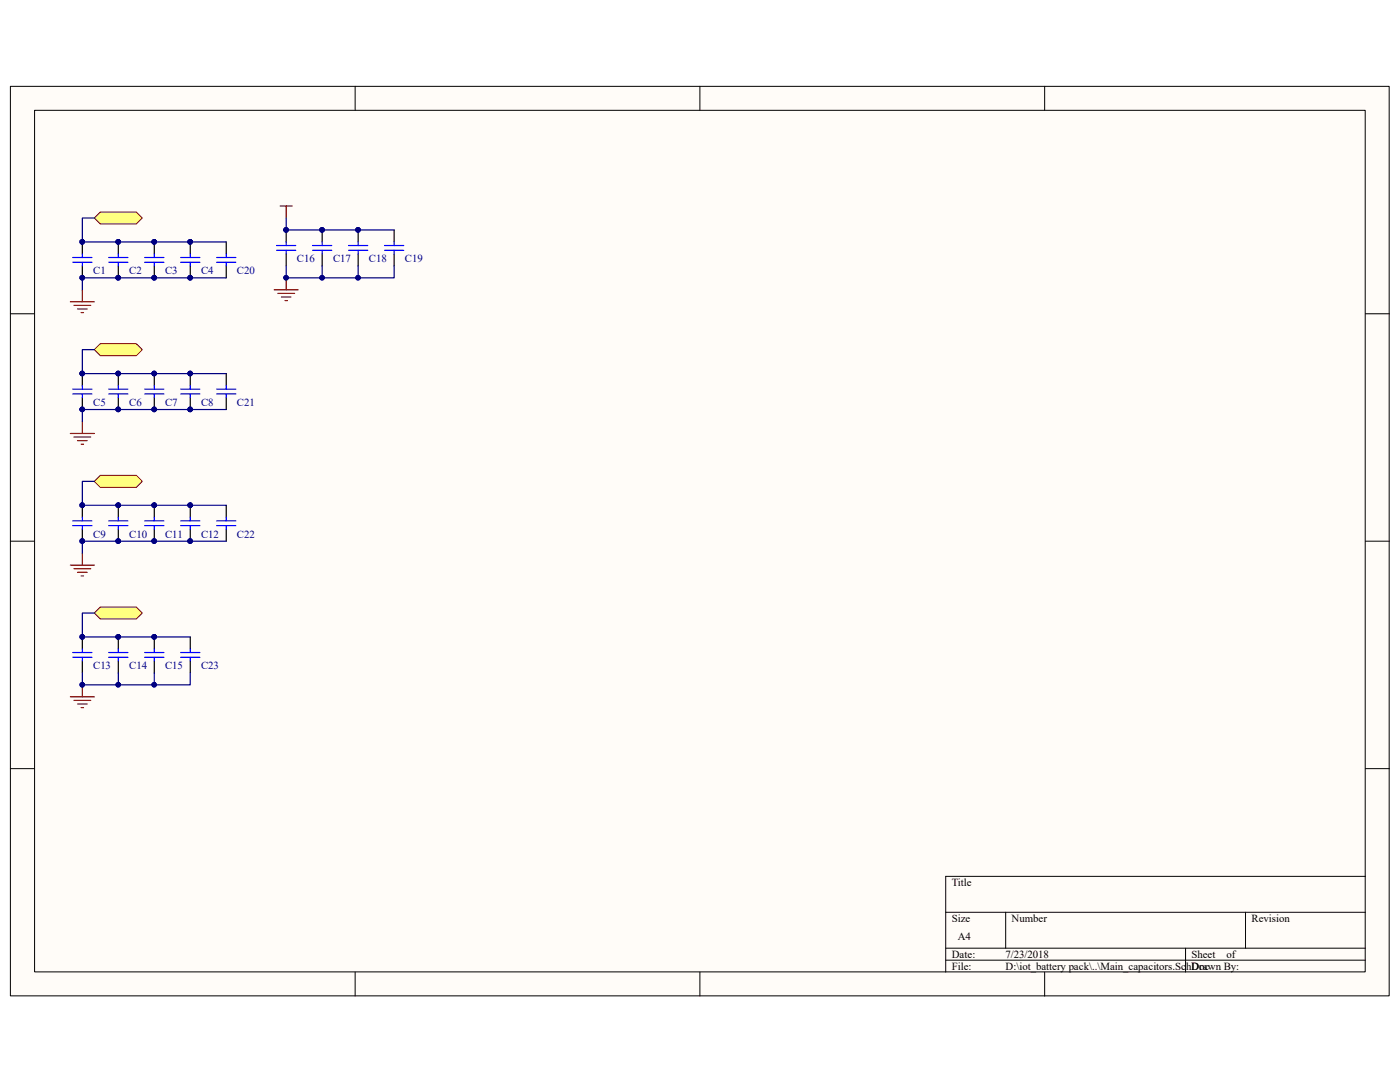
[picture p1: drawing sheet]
<svg xmlns="http://www.w3.org/2000/svg" width="279mm" height="216mm" viewBox="0 0 279 216" stroke-linecap="round" stroke-linejoin="round" font-family="sans-serif">
<path d="M2.1 17.3h275.1v181.4h-275.1z" fill="#fffcf8"/>
<path d="M2.1 17.2h275.1v181.5h-275.1z" fill="none" stroke="#000" stroke-width=".2"/>
<path d="M6.9 22.1h265.6v171.8h-265.6z" fill="#fffcf8"/>
<g fill="none" stroke="#000" stroke-width=".2">
<path d="M70.9 17.2v4.8M139.7 17.2v4.8M208.5 17.2v4.8M6.9 22h265.6v171.9h-265.6zM2.1 62.6h4.8M272.5 62.6h4.8M2.1 108h4.8M272.5 108h4.8M2.1 153.4h4.8M272.5 153.4h4.8M272.5 174.9h-83.8v19.1M70.9 194v4.8"/>
<path d="M139.7 194v4.8M188.7 182h83.8M188.7 189.2h83.8M188.7 191.6h83.8M200.7 182v7.2M208.5 194v4.8M236.6 189.2v4.8M248.6 182v7.2"/>
</g>
<path d="M16.4 48.3v2.4M16.4 53.1v2.3M23.6 48.3v2.4M23.6 53.1v2.3" fill="none" stroke="#000" stroke-width=".24"/>
<g fill="#000080" stroke="#000080" stroke-width=".2">
<circle cx="16.4" cy="55.4" r=".45"/>
<circle cx="16.4" cy="48.3" r=".45"/>
<circle cx="23.6" cy="55.4" r=".45"/>
<circle cx="23.6" cy="48.3" r=".45"/>
</g>
<path d="M14.5 51.4h3.8M14.5 52.3h3.8M16.4 50.7v.7M16.4 52.3v.8M21.7 51.4h3.8M21.7 52.3h3.8M23.6 50.7v.7M23.6 52.3v.8" fill="none" stroke="#00f" stroke-width=".24"/>
<path d="M18.8 43.5l1.2-1.2h7.2l1.2 1.2-1.2 1.2h-7.2z" fill-rule="evenodd" fill="#ffff80" stroke="#800000" stroke-width=".2"/>
<path d="M16.4 57.8v2.4M14 60.2h4.8M14.8 60.9h3.3M15.5 61.7h1.9M16.2 62.4h.5" fill="none" stroke="#800000" stroke-width=".24"/>
<path d="M16.4 100.8v2.4M16.4 105.6v2.4M23.6 100.8v2.4M23.6 105.6v2.4" fill="none" stroke="#000" stroke-width=".24"/>
<g fill="#000080" stroke="#000080" stroke-width=".2">
<circle cx="16.4" cy="108" r=".45"/>
<circle cx="16.4" cy="100.8" r=".45"/>
<circle cx="23.6" cy="108" r=".45"/>
<circle cx="23.6" cy="100.8" r=".45"/>
</g>
<path d="M14.5 103.9h3.8M14.5 104.9h3.8M16.4 103.2v.7M16.4 104.9v.7M21.7 103.9h3.8M21.7 104.9h3.8M23.6 103.2v.7M23.6 104.9v.7" fill="none" stroke="#00f" stroke-width=".24"/>
<path d="M18.8 96l1.2-1.1h7.2l1.2 1.1-1.2 1.2h-7.2z" fill-rule="evenodd" fill="#ffff80" stroke="#800000" stroke-width=".2"/>
<path d="M14 112.8h4.8M14.8 113.5h3.3M15.5 114.2h1.9M16.2 114.9h.5M16.4 110.4v2.4" fill="none" stroke="#800000" stroke-width=".24"/>
<path d="M16.4 74.6v2.3M16.4 79.3v2.4M23.6 74.6v2.3M23.6 79.3v2.4" fill="none" stroke="#000" stroke-width=".24"/>
<g fill="#000080" stroke="#000080" stroke-width=".2">
<circle cx="16.4" cy="81.7" r=".45"/>
<circle cx="16.4" cy="74.5" r=".45"/>
<circle cx="23.6" cy="81.7" r=".45"/>
<circle cx="23.6" cy="74.5" r=".45"/>
</g>
<path d="M14.5 77.7h3.8M14.5 78.6h3.8M16.4 76.9v.8M16.4 78.6v.7M21.7 77.7h3.8M21.7 78.6h3.8M23.6 76.9v.8M23.6 78.6v.7" fill="none" stroke="#00f" stroke-width=".24"/>
<path d="M18.8 69.8l1.2-1.2h7.2l1.2 1.2-1.2 1.2h-7.2z" fill-rule="evenodd" fill="#ffff80" stroke="#800000" stroke-width=".2"/>
<path d="M14 86.5h4.8M14.8 87.2h3.3M15.5 87.9h1.9M16.2 88.6h.5M16.4 84.1v2.4" fill="none" stroke="#800000" stroke-width=".24"/>
<path d="M16.4 127.1v2.4M16.4 131.9v2.4M23.6 127.1v2.4M23.6 131.9v2.4" fill="none" stroke="#000" stroke-width=".24"/>
<g fill="#000080" stroke="#000080" stroke-width=".2">
<circle cx="16.4" cy="127.1" r=".45"/>
<circle cx="23.6" cy="127.1" r=".45"/>
</g>
<path d="M14.5 130.2h3.8M14.5 131.2h3.8M16.4 129.5v.7M16.4 131.2v.7M21.7 130.2h3.8M21.7 131.2h3.8M23.6 129.5v.7M23.6 131.2v.7" fill="none" stroke="#00f" stroke-width=".24"/>
<path d="M18.8 122.3l1.2-1.2h7.2l1.2 1.2-1.2 1.2h-7.2z" fill-rule="evenodd" fill="#ffff80" stroke="#800000" stroke-width=".2"/>
<path d="M54.7 57.8h4.8M55.4 58.5h3.4M55.9 41.1h2.4M56.2 59.3h1.9M56.9 60h.5M57.1 41.1v2.4M57.1 55.4v2.4M14 139h4.8M14.8 139.8h3.3M16.4 136.7v2.3M15.5 140.5h1.9M16.2 141.2h.5" fill="none" stroke="#800000" stroke-width=".24"/>
<g fill="#000080" stroke="#000080" stroke-width=".2">
<circle cx="16.4" cy="136.6" r=".45"/>
<circle cx="30.8" cy="55.4" r=".45"/>
<circle cx="30.8" cy="48.3" r=".45"/>
<circle cx="37.9" cy="55.4" r=".45"/>
<circle cx="37.9" cy="48.3" r=".45"/>
<circle cx="30.8" cy="81.7" r=".45"/>
<circle cx="30.8" cy="74.5" r=".45"/>
<circle cx="37.9" cy="81.7" r=".45"/>
<circle cx="37.9" cy="74.5" r=".45"/>
<circle cx="30.8" cy="108" r=".45"/>
<circle cx="30.8" cy="100.8" r=".45"/>
<circle cx="37.9" cy="108" r=".45"/>
<circle cx="37.9" cy="100.8" r=".45"/>
<circle cx="30.8" cy="127.1" r=".45"/>
<circle cx="57.1" cy="45.9" r=".45"/>
<circle cx="64.3" cy="45.9" r=".45"/>
<circle cx="57.1" cy="55.4" r=".45"/>
<circle cx="71.5" cy="45.9" r=".45"/>
<circle cx="23.6" cy="136.6" r=".45"/>
<circle cx="30.8" cy="136.6" r=".45"/>
<circle cx="64.3" cy="55.4" r=".45"/>
<circle cx="71.5" cy="55.4" r=".45"/>
<circle cx="16.4" cy="127.1" r=".45"/>
<circle cx="23.6" cy="127.1" r=".45"/>
<circle cx="16.4" cy="108" r=".45"/>
<circle cx="23.6" cy="108" r=".45"/>
<circle cx="16.4" cy="100.8" r=".45"/>
<circle cx="23.6" cy="100.8" r=".45"/>
<circle cx="16.4" cy="81.7" r=".45"/>
<circle cx="23.6" cy="81.7" r=".45"/>
<circle cx="16.4" cy="74.5" r=".45"/>
<circle cx="23.6" cy="74.5" r=".45"/>
<circle cx="16.4" cy="55.4" r=".45"/>
<circle cx="23.6" cy="55.4" r=".45"/>
<circle cx="16.4" cy="48.3" r=".45"/>
<circle cx="23.6" cy="48.3" r=".45"/>
</g>
<g fill="none" stroke="#000" stroke-width=".24">
<path d="M30.8 48.3v2.4M30.8 53.1v2.3M38 48.3v2.4M38 53.1v2.3M45.2 48.3v2.4M45.2 53.1v2.3M57.1 45.9v2.4M57.1 50.7v2.4M64.3 45.9v2.4M64.3 50.7v2.4M71.5 45.9v2.4M71.5 50.7v2.4"/>
<path d="M78.7 45.9v2.4M78.7 50.7v2.4M30.8 74.6v2.3M30.8 79.3v2.4M38 74.6v2.3M38 79.3v2.4M45.2 74.6v2.3M45.2 79.3v2.4M30.8 100.8v2.4M30.8 105.6v2.4M38 100.8v2.4M38 105.6v2.4"/>
<path d="M45.2 100.8v2.4M45.2 105.6v2.4M30.8 127.1v2.4M30.8 131.9v2.4M38 127.1v2.4M38 131.9v2.4"/>
</g>
<g fill="none" stroke="#00f" stroke-width=".24">
<path d="M28.9 51.4h3.8M28.9 52.3h3.8M30.8 50.7v.7M30.8 52.3v.8M36.1 51.4h3.8M36.1 52.3h3.8M38 50.7v.7M38 52.3v.8M43.2 51.4h3.9M43.2 52.3h3.9M45.2 50.7v.7M45.2 52.3v.8"/>
<path d="M55.2 49h3.8M55.2 49.9h3.8M57.1 48.3v.7M57.1 49.9v.8M62.4 49h3.8M62.4 49.9h3.8M64.3 48.3v.7M64.3 49.9v.8M69.6 49h3.8M69.6 49.9h3.8M71.5 48.3v.7M71.5 49.9v.8"/>
<path d="M76.7 49h3.9M76.7 49.9h3.9M78.7 48.3v.7M78.7 49.9v.8M28.9 77.7h3.8M28.9 78.6h3.8M30.8 76.9v.8M30.8 78.6v.7M36.1 77.7h3.8M36.1 78.6h3.8M38 76.9v.8M38 78.6v.7"/>
<path d="M43.2 77.7h3.9M43.2 78.6h3.9M45.2 76.9v.8M45.2 78.6v.7M28.9 103.9h3.8M28.9 104.9h3.8M30.8 103.2v.7M30.8 104.9v.7M36.1 103.9h3.8M36.1 104.9h3.8M38 103.2v.7M38 104.9v.7"/>
<path d="M43.2 103.9h3.9M43.2 104.9h3.9M45.2 103.2v.7M45.2 104.9v.7M28.9 130.2h3.8M28.9 131.2h3.8M30.8 129.5v.7M30.8 131.2v.7M36.1 130.2h3.8M36.1 131.2h3.8M38 129.5v.7M38 131.2v.7"/>
</g>
<g fill="none" stroke="#000080" stroke-width=".24">
<path d="M18.8 43.5h-2.4v4.8h28.8M45.2 55.4h-28.8v2.4M57.1 53.1v2.3h7.2v-2.3M57.1 43.5v2.4h21.6M71.5 53.1v2.3M78.7 53.1v2.3h-14.4M18.8 69.8h-2.4v4.8h28.8M18.8 96h-2.4v4.8h28.8M45.2 81.7h-28.8v2.4M45.2 108h-28.8v2.4M16.4 134.3v2.4h7.2v-2.4M18.8 122.3h-2.4v4.8h21.6"/>
<path d="M30.8 134.3v2.4h-7.2M38 134.3v2.4h-7.2"/>
</g>
<g font-size="2.2" fill="#000080">
<text x="59.3" y="52.4">C16</text>
<text x="66.5" y="52.4">C17</text>
<text x="73.6" y="52.4">C18</text>
<text x="80.8" y="52.4">C19</text>
<text x="18.6" y="54.7">C1</text>
<text x="25.8" y="54.7">C2</text>
<text x="32.9" y="54.7">C3</text>
<text x="40.1" y="54.7">C4</text>
<text x="47.3" y="54.7">C20</text>
<text x="18.6" y="81">C5</text>
<text x="25.8" y="81">C6</text>
<text x="32.9" y="81">C7</text>
<text x="40.1" y="81">C8</text>
<text x="47.3" y="81">C21</text>
<text x="18.6" y="107.3">C9</text>
<text x="25.8" y="107.3">C10</text>
<text x="32.9" y="107.3">C11</text>
<text x="40.1" y="107.3">C12</text>
<text x="47.3" y="107.3">C22</text>
<text x="18.6" y="133.6">C13</text>
<text x="25.8" y="133.6">C14</text>
<text x="32.9" y="133.6">C15</text>
<text x="40.1" y="133.6">C23</text>
</g>
<g font-size="2.2">
<text x="189.9" y="176.8">Title</text>
<text x="189.9" y="183.9">Size</text>
<text x="201.9" y="183.9">Number</text>
<text x="249.8" y="183.9">Revision</text>
<text x="189.9" y="191.1">Date:</text>
<text x="191.1" y="187.5">A4</text>
<text x="200.7" y="191.1">7/23/2018</text>
<text x="237.8" y="191.1">Sheet</text>
<text x="244.8" y="191.1">of</text>
<text x="189.9" y="193.5">File:</text>
<text x="200.7" y="193.5">D:\iot_battery pack\..\Main_capacitors.SchDoc</text>
<text x="239.3" y="193.5">rawn By:</text>
</g>
</svg>
